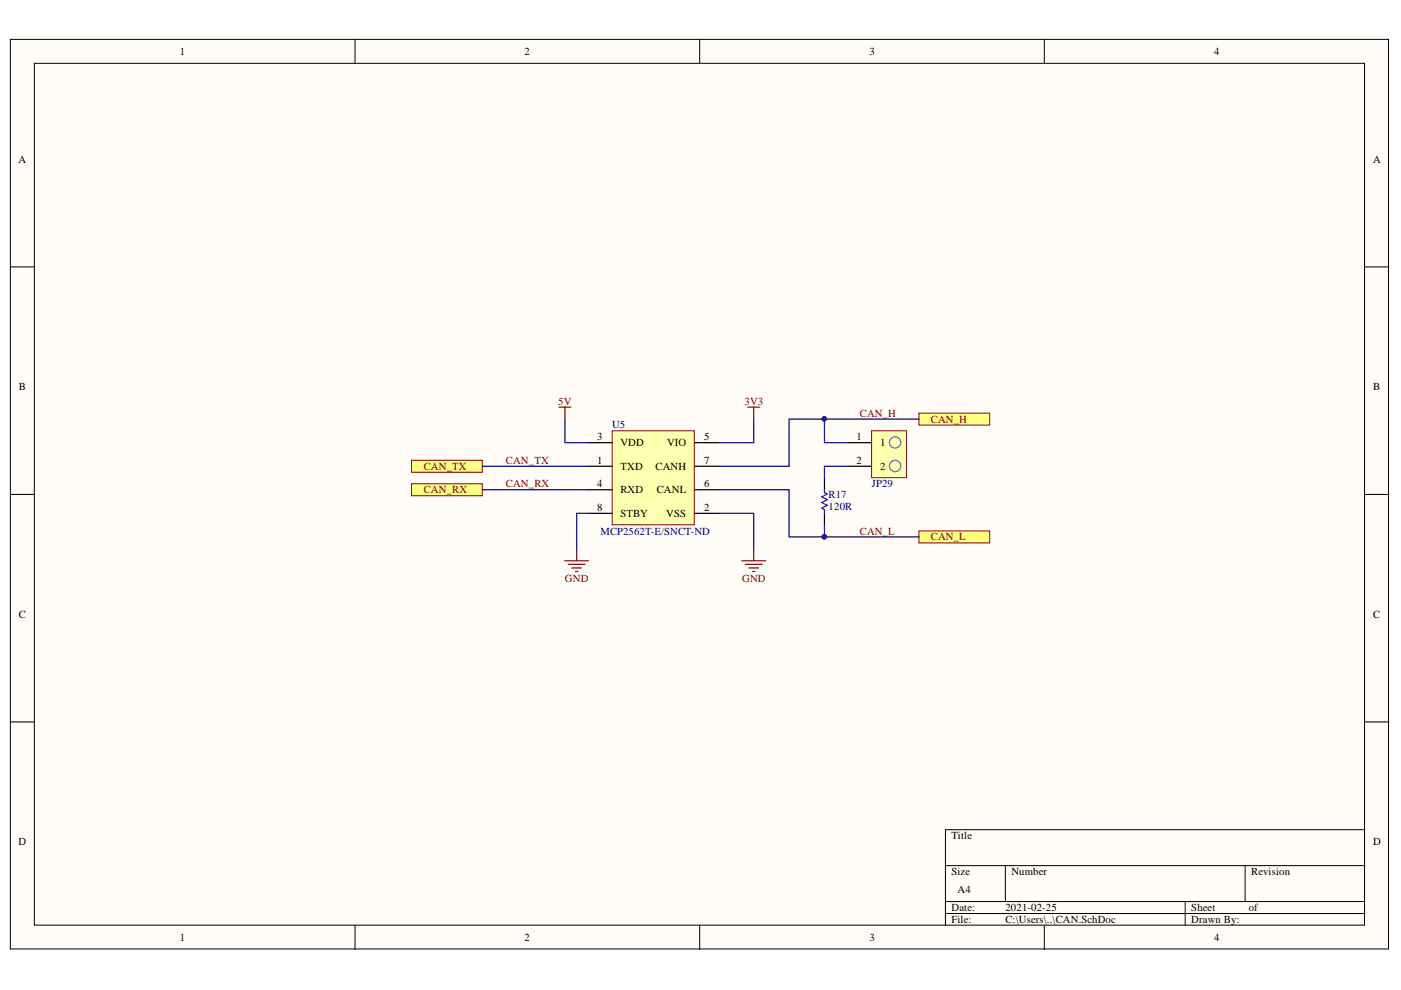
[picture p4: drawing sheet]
<svg xmlns="http://www.w3.org/2000/svg" width="297mm" height="210mm" viewBox="0 0 297 210" stroke-linecap="round" stroke-linejoin="round" font-family="sans-serif">
<g fill="#fffcf8" stroke="#000" stroke-width=".21">
<path d="M2.2 8.3h292.2v192.9h-292.2z"/>
<path d="M7.3 13.4h282v182.8h-282z"/>
</g>
<g fill="none" stroke="#000" stroke-width=".21">
<path d="M75.3 8.3v5.1M148.3 8.3v5.1M221.4 8.3v5.1M2.2 56.6h5.1M289.4 56.6h5.1M2.2 104.8h5.1M289.4 104.8h5.1M2.2 153.1h5.1M289.4 153.1h5.1M289.4 175.9h-89v20.3M75.3 196.2v5.1M148.3 196.2v5.1"/>
<path d="M200.4 183.5h89M200.4 191.2h89M200.4 193.7h89M213.2 183.5v7.7M221.4 196.2v5.1M251.3 191.2v5M264 183.5v7.7"/>
</g>
<path d="M129.8 91.3h17.4v20h-17.4z" fill="#ffffb0" stroke="#800000" stroke-width=".21"/>
<path d="M124.8 98.9h5M124.8 93.9h5M147.3 98.9h5M147.3 93.9h5M124.8 108.8h5M124.8 103.8h5M147.3 108.8h5M147.3 103.8h5" fill="none" stroke="#000" stroke-width=".25"/>
<path d="M118.5 86.3h2.5M119.8 86.3v2.6M157.3 118.9h5M158 119.7h3.6M159.8 116.4v2.5M158.8 120.4h2M159.6 121.2h.5" fill="none" stroke="#800000" stroke-width=".25"/>
<g fill="#ffff80" stroke="#800000" stroke-width=".21">
<path d="M87.2 97.6h15.1v2.5h-15.1z" fill-rule="evenodd"/>
<path d="M87.2 102.6h15.1v2.5h-15.1z" fill-rule="evenodd"/>
</g>
<path d="M158.5 86.3h2.6M159.8 86.3v2.6" fill="none" stroke="#800000" stroke-width=".25"/>
<path d="M174.8 101.3v2.5M174.8 108.8v2.6" fill="none" stroke="#000" stroke-width=".25"/>
<path d="M174.8 103.8v.6l.6 .4-1.2 .5 1.2 .6-1.2 .7 1.2 .5-1.2 .6 .6 .4v.8" fill="none" stroke="#00f" stroke-width=".25"/>
<g fill="#ffff80" stroke="#800000" stroke-width=".21">
<path d="M194.8 87.6h15v2.5h-15z" fill-rule="evenodd"/>
<path d="M194.8 112.6h15v2.5h-15z" fill-rule="evenodd"/>
</g>
<path d="M119.7 118.9h5.1M120.5 119.7h3.5M122.3 116.4v2.5M121.3 120.4h2M122 121.2h.5" fill="none" stroke="#800000" stroke-width=".25"/>
<path d="M102.3 98.9h22.5M119.8 88.9v5h5M159.8 88.9v5h-7.5M194.8 88.9h-27.5v10h-15M102.3 103.8h22.5M124.8 108.8h-2.5v7.6M152.3 108.8h7.5v7.6M152.3 103.8h15v10h27.5M174.8 111.4v2.4" fill="none" stroke="#000080" stroke-width=".25"/>
<g fill="#000080" stroke="#000080" stroke-width=".21">
<circle cx="174.8" cy="88.8" r=".46"/>
<circle cx="174.7" cy="113.8" r=".46"/>
</g>
<path d="M184.8 91.3h7.4v10h-7.4z" fill="#ffffb0" stroke="#800000" stroke-width=".21"/>
<path d="M179.8 93.9h5M179.8 98.9h5" fill="none" stroke="#000" stroke-width=".25"/>
<g fill="none" stroke="#90f" stroke-width=".25">
<circle cx="189.8" cy="98.8" r="1.2"/>
<circle cx="189.8" cy="93.8" r="1.19"/>
</g>
<path d="M174.8 88.9v5h5M179.8 98.9h-5v2.4" fill="none" stroke="#000080" stroke-width=".25"/>
<circle cx="174.8" cy="88.8" r=".46" fill="#000080" stroke="#000080" stroke-width=".21"/>
<g font-size="2.3">
<text x="38.1" y="11.7">1</text>
<text x="111.2" y="11.7">2</text>
<text x="184.3" y="11.7">3</text>
<text x="257.4" y="11.7">4</text>
<text x="3.9" y="34.5">A</text>
<text x="291.2" y="34.5">A</text>
<text x="4" y="82.7">B</text>
<text x="291.2" y="82.7">B</text>
<text x="126.6" y="93.4">3</text>
<text x="131.5" y="94.7">VDD</text>
<text x="141.4" y="94.7">VIO</text>
<text x="149.3" y="93.4">5</text>
<text x="181.6" y="93.4">1</text>
<text x="186.6" y="94.7">1</text>
<text x="126.6" y="98.4">1</text>
<text x="131.5" y="99.6">TXD</text>
<text x="139" y="99.6">CANH</text>
<text x="149.3" y="98.4">7</text>
<text x="181.6" y="98.4">2</text>
<text x="186.6" y="99.6">2</text>
<text x="126.6" y="103.4">4</text>
<text x="131.5" y="104.6">RXD</text>
<text x="139.2" y="104.6">CANL</text>
<text x="149.3" y="103.4">6</text>
<text x="126.6" y="108.3">8</text>
<text x="131.5" y="109.6">STBY</text>
<text x="141.3" y="109.6">VSS</text>
<text x="149.3" y="108.3">2</text>
<text x="4" y="131">C</text>
<text x="291.2" y="131">C</text>
<text x="3.9" y="179.2">D</text>
<text x="201.7" y="178">Title</text>
<text x="291.2" y="179.2">D</text>
<text x="201.7" y="185.6">Size</text>
<text x="214.4" y="185.6">Number</text>
<text x="265.3" y="185.6">Revision</text>
<text x="203" y="189.4">A4</text>
<text x="201.7" y="193.2">Date:</text>
<text x="201.7" y="195.7">File:</text>
<text x="213.2" y="193.2">2021-02-25</text>
<text x="213.2" y="195.7">C:\Users\..\CAN.SchDoc</text>
<text x="252.6" y="193.2">Sheet</text>
<text x="252.6" y="195.7">Drawn By:</text>
<text x="264.8" y="193.2">of</text>
<text x="38.1" y="199.5">1</text>
<text x="111.2" y="199.5">2</text>
<text x="184.3" y="199.5">3</text>
<text x="257.4" y="199.5">4</text>
</g>
<g font-size="2.3" fill="#800000">
<text x="118.3" y="85.8">5V</text>
<text x="157.8" y="85.8">3V3</text>
<text x="182.3" y="88.4">CAN_H</text>
<text x="197.3" y="89.7">CAN_H</text>
<text x="89.8" y="99.6">CAN_TX</text>
<text x="107.3" y="98.4">CAN_TX</text>
<text x="89.8" y="104.6">CAN_RX</text>
<text x="107.3" y="103.4">CAN_RX</text>
<text x="182.3" y="113.3">CAN_L</text>
<text x="197.3" y="114.6">CAN_L</text>
<text x="119.8" y="123.5">GND</text>
<text x="157.3" y="123.5">GND</text>
</g>
<g font-size="2.3" fill="#000080">
<text x="129.8" y="90.9">U5</text>
<text x="175.7" y="105.6">R17</text>
<text x="184.8" y="103.4">JP29</text>
<text x="127.3" y="113.3">MCP2562T-E/SNCT-ND</text>
<text x="175.7" y="108.2">120R</text>
</g>
</svg>
